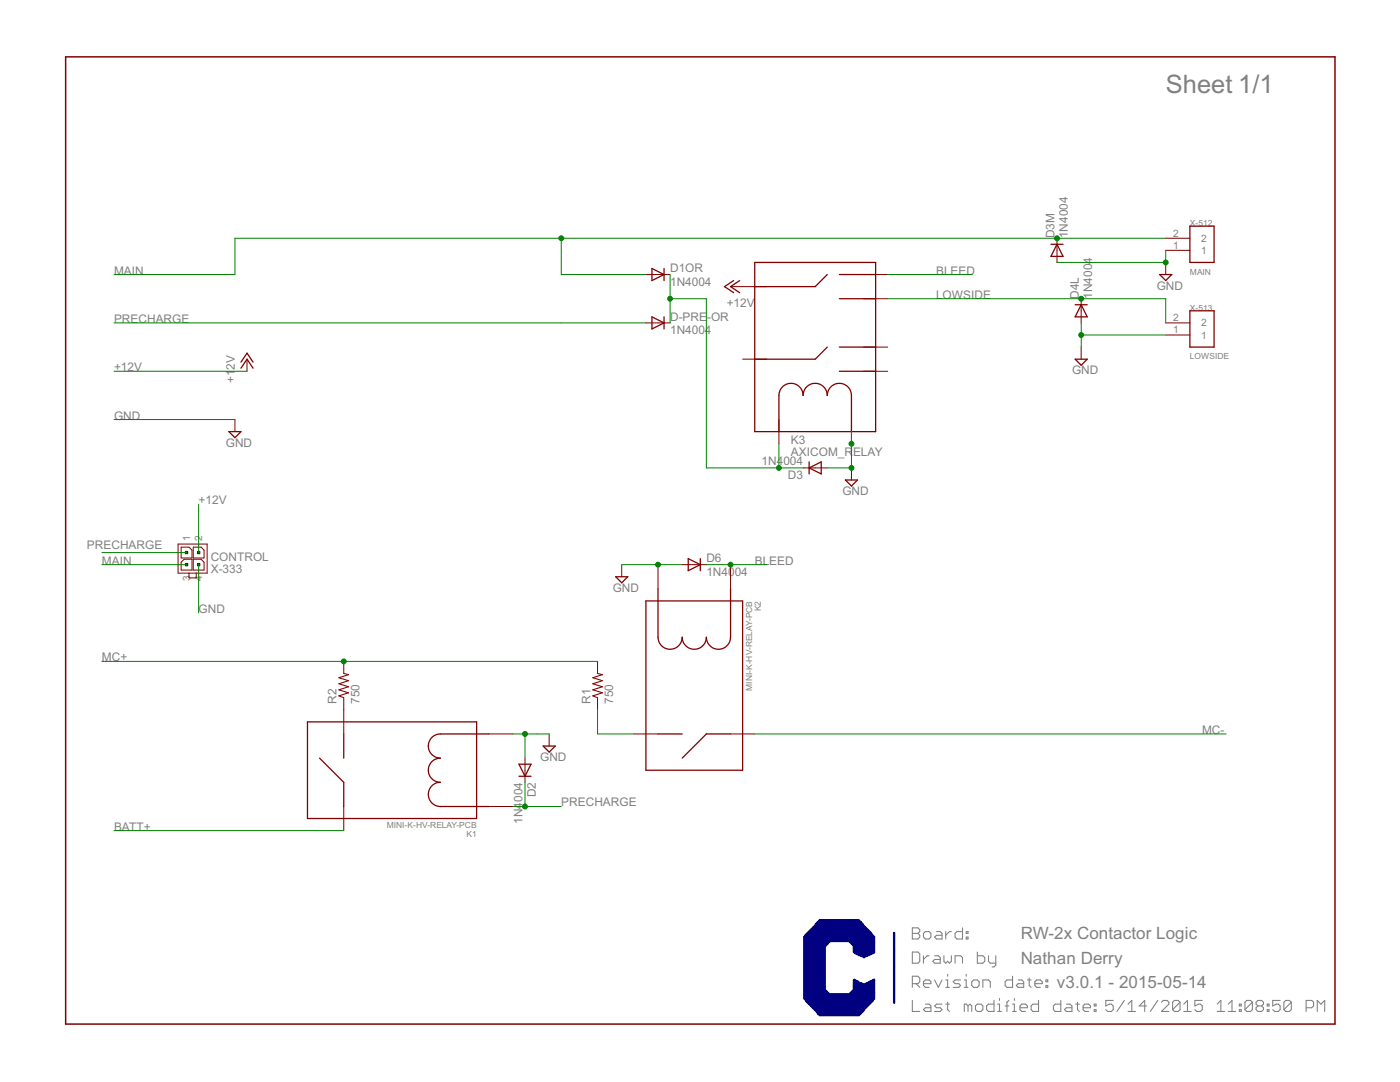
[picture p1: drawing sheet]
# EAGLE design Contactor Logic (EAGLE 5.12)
PARTNO: MCPRW020JW751B00

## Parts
D1OR  1N4004  [DO41-10]
D2  1N4004  [DO41-10]
D3  1N4004  [DO41-10]
D3M  1N4004  [DO41-10]
D4L  1N4004  [DO41-10]
D6  1N4004  [DO41-10]
D-PRE-OR  1N4004  [DO41-10]
K1  MINI-K-HV-RELAY-PCB  [MINI-K-RELAY_V23700C_PCB]
K2  MINI-K-HV-RELAY-PCB  [MINI-K-RELAY_V23700C_PCB]
K3  AXICOM_RELAY  [AXICOM_RELAY]
R1  750  R-US_MCPRWXX_AXIAL  [MCPRWXX_RESISTOR_AXIAL]
R2  750  R-US_MCPRWXX_AXIAL  [MCPRWXX_RESISTOR_AXIAL]
U$1  CURRENT-C-LETTER-LANDSCAPE  [BLANK]
X-333  CONTROL  MICROFIT-04-DUAL-RA-SMD-CLIP_RETENTION  [MICROFIT-4-DUAL-RA-SMD-CLIP_RETENTION]
X-512  MAIN  DURACLIK02  [DURACLIK-02]
X-513  LOWSIDE  DURACLIK02  [DURACLIK-02]

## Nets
+12V: K3.L1 X-333.2
BATT+: K1.5
BLEED: D6.C K2.1(COIL+) K3.NC1
D2OR: D1OR.C D3.C D-PRE-OR.C K3.COIL(+)
GND: D2.A D3.A D3M.A D4L.A D6.A K1.2(COIL-) K2.2(COIL-) K3.COIL(-) X-333.4 X-512.1 X-513.1
LOWSIDE: D4L.C K3.NO1 X-513.2
MAIN: D1OR.A D3M.C X-333.3 X-512.2
MC+: R1.2 R2.2
MC-: K2.5
N$1: K1.7 R2.1
N$4: K2.7 R1.1
PRECHARGE: D2.C D-PRE-OR.A K1.1(COIL+) X-333.1
Unconnected: K3.L2 K3.NC2 K3.NO2

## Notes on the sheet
- RW-2x Contactor Logic
- Nathan Derry
- v3.0.1 - 2015-05-14
